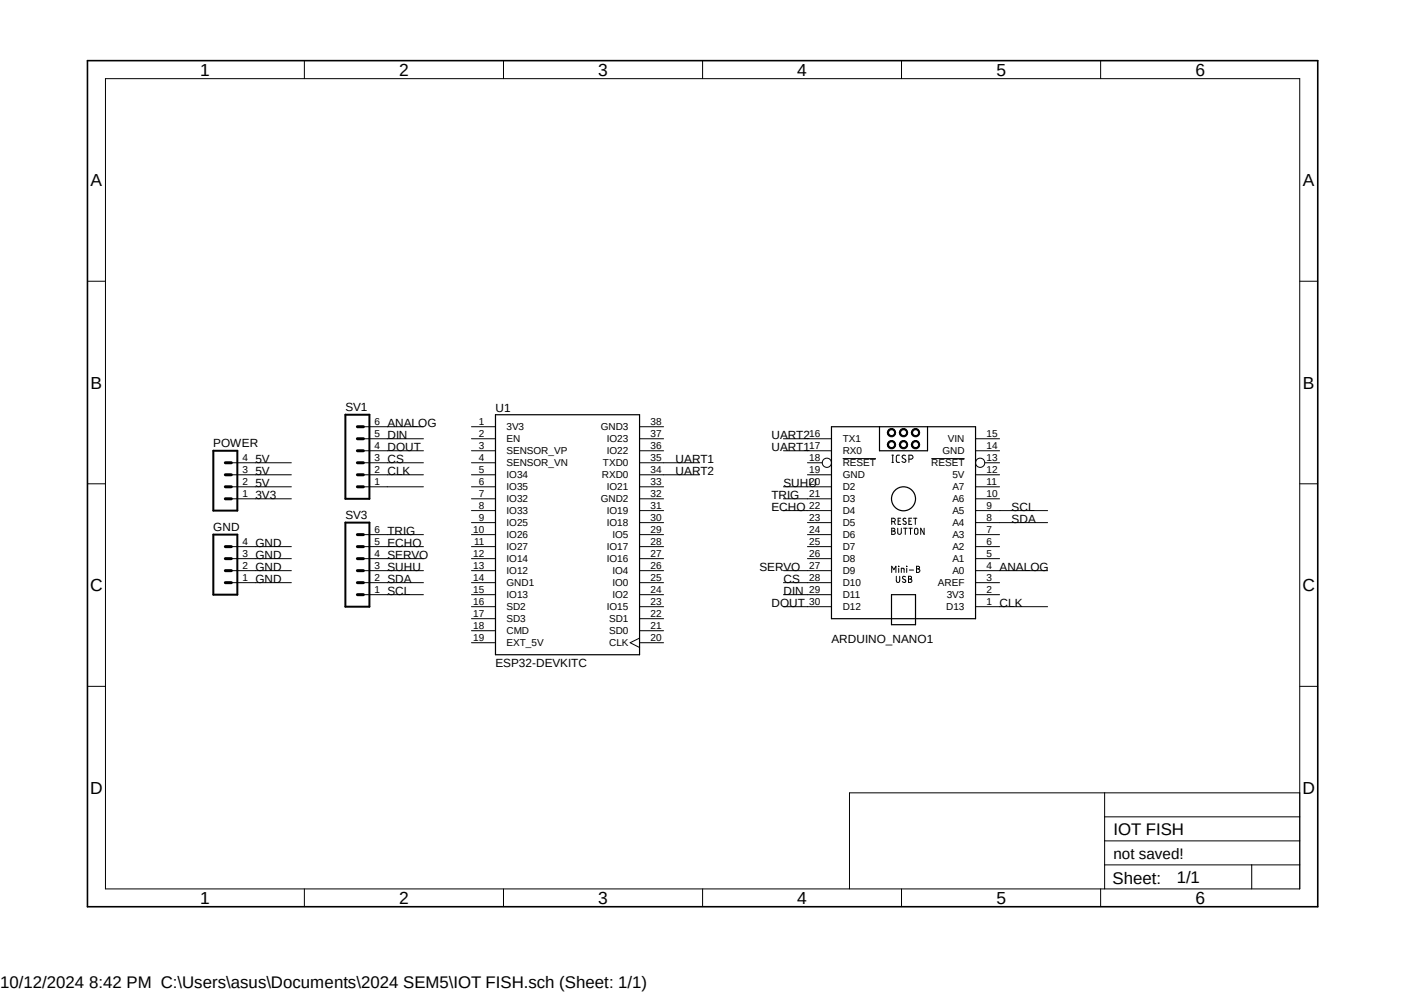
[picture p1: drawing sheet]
<?xml version="1.0" encoding="utf-8"?>
<!DOCTYPE eagle SYSTEM "eagle.dtd">
<eagle version="9.6.2">
<drawing>
<settings>
<setting alwaysvectorfont="no"/>
<setting verticaltext="up"/>
</settings>
<grid distance="0.1" unitdist="inch" unit="inch" style="lines" multiple="1" display="no" altdistance="0.01" altunitdist="inch" altunit="inch"/>
<schematic xreflabel="%F%N/%S.%C%R" xrefpart="/%S.%C%R">
<libraries>
<library name="ESP32-DEVKITC">
<symbols>
<symbol name="ESP32-DEVKITC">
<wire x1="-15.24" y1="25.4" x2="15.24" y2="25.4" width="0.254" layer="94"/>
<wire x1="15.24" y1="25.4" x2="15.24" y2="-25.4" width="0.254" layer="94"/>
<wire x1="15.24" y1="-25.4" x2="-15.24" y2="-25.4" width="0.254" layer="94"/>
<wire x1="-15.24" y1="-25.4" x2="-15.24" y2="25.4" width="0.254" layer="94"/>
<text x="-15.2572" y="26.0643" size="1.78" layer="95">&gt;NAME</text>
<text x="-15.2563" y="-27.9698" size="1.7799" layer="96">&gt;VALUE</text>
<pin name="3V3" x="-20.32" y="22.86" length="middle" direction="pwr"/>
<pin name="EN" x="-20.32" y="20.32" length="middle" direction="in"/>
<pin name="SENSOR_VP" x="-20.32" y="17.78" length="middle" direction="in"/>
<pin name="SENSOR_VN" x="-20.32" y="15.24" length="middle" direction="in"/>
<pin name="IO34" x="-20.32" y="12.7" length="middle"/>
<pin name="IO35" x="-20.32" y="10.16" length="middle"/>
<pin name="IO32" x="-20.32" y="7.62" length="middle"/>
<pin name="IO33" x="-20.32" y="5.08" length="middle"/>
<pin name="IO25" x="-20.32" y="2.54" length="middle"/>
<pin name="IO26" x="-20.32" y="0" length="middle"/>
<pin name="IO27" x="-20.32" y="-2.54" length="middle"/>
<pin name="IO14" x="-20.32" y="-5.08" length="middle"/>
<pin name="IO12" x="-20.32" y="-7.62" length="middle"/>
<pin name="GND1" x="-20.32" y="-10.16" length="middle" direction="pwr"/>
<pin name="IO13" x="-20.32" y="-12.7" length="middle"/>
<pin name="SD2" x="-20.32" y="-15.24" length="middle"/>
<pin name="SD3" x="-20.32" y="-17.78" length="middle"/>
<pin name="CMD" x="-20.32" y="-20.32" length="middle"/>
<pin name="EXT_5V" x="-20.32" y="-22.86" length="middle" direction="pwr"/>
<pin name="CLK" x="20.32" y="-22.86" length="middle" direction="in" function="clk" rot="R180"/>
<pin name="SD0" x="20.32" y="-20.32" length="middle" rot="R180"/>
<pin name="SD1" x="20.32" y="-17.78" length="middle" rot="R180"/>
<pin name="IO15" x="20.32" y="-15.24" length="middle" rot="R180"/>
<pin name="IO2" x="20.32" y="-12.7" length="middle" rot="R180"/>
<pin name="IO0" x="20.32" y="-10.16" length="middle" rot="R180"/>
<pin name="IO4" x="20.32" y="-7.62" length="middle" rot="R180"/>
<pin name="IO16" x="20.32" y="-5.08" length="middle" rot="R180"/>
<pin name="IO17" x="20.32" y="-2.54" length="middle" rot="R180"/>
<pin name="IO5" x="20.32" y="0" length="middle" rot="R180"/>
<pin name="IO18" x="20.32" y="2.54" length="middle" rot="R180"/>
<pin name="IO19" x="20.32" y="5.08" length="middle" rot="R180"/>
<pin name="GND2" x="20.32" y="7.62" length="middle" direction="pwr" rot="R180"/>
<pin name="IO21" x="20.32" y="10.16" length="middle" rot="R180"/>
<pin name="RXD0" x="20.32" y="12.7" length="middle" direction="in" rot="R180"/>
<pin name="TXD0" x="20.32" y="15.24" length="middle" direction="out" rot="R180"/>
<pin name="IO22" x="20.32" y="17.78" length="middle" rot="R180"/>
<pin name="IO23" x="20.32" y="20.32" length="middle" rot="R180"/>
<pin name="GND3" x="20.32" y="22.86" length="middle" direction="pwr" rot="R180"/>
</symbol>
</symbols>
<devicesets>
<deviceset name="ESP32-DEVKITC" prefix="U">
<gates>
<gate name="G$1" symbol="ESP32-DEVKITC" x="0" y="0"/>
</gates>
<devices>
<device name="" package="MODULE_ESP32-DEVKITC">
<connects>
<connect gate="G$1" pin="3V3" pad="1"/>
<connect gate="G$1" pin="CLK" pad="20"/>
<connect gate="G$1" pin="CMD" pad="18"/>
<connect gate="G$1" pin="EN" pad="2"/>
<connect gate="G$1" pin="EXT_5V" pad="19"/>
<connect gate="G$1" pin="GND1" pad="14"/>
<connect gate="G$1" pin="GND2" pad="32"/>
<connect gate="G$1" pin="GND3" pad="38"/>
<connect gate="G$1" pin="IO0" pad="25"/>
<connect gate="G$1" pin="IO12" pad="13"/>
<connect gate="G$1" pin="IO13" pad="15"/>
<connect gate="G$1" pin="IO14" pad="12"/>
<connect gate="G$1" pin="IO15" pad="23"/>
<connect gate="G$1" pin="IO16" pad="27"/>
<connect gate="G$1" pin="IO17" pad="28"/>
<connect gate="G$1" pin="IO18" pad="30"/>
<connect gate="G$1" pin="IO19" pad="31"/>
<connect gate="G$1" pin="IO2" pad="24"/>
<connect gate="G$1" pin="IO21" pad="33"/>
<connect gate="G$1" pin="IO22" pad="36"/>
<connect gate="G$1" pin="IO23" pad="37"/>
<connect gate="G$1" pin="IO25" pad="9"/>
<connect gate="G$1" pin="IO26" pad="10"/>
<connect gate="G$1" pin="IO27" pad="11"/>
<connect gate="G$1" pin="IO32" pad="7"/>
<connect gate="G$1" pin="IO33" pad="8"/>
<connect gate="G$1" pin="IO34" pad="5"/>
<connect gate="G$1" pin="IO35" pad="6"/>
<connect gate="G$1" pin="IO4" pad="26"/>
<connect gate="G$1" pin="IO5" pad="29"/>
<connect gate="G$1" pin="RXD0" pad="34"/>
<connect gate="G$1" pin="SD0" pad="21"/>
<connect gate="G$1" pin="SD1" pad="22"/>
<connect gate="G$1" pin="SD2" pad="16"/>
<connect gate="G$1" pin="SD3" pad="17"/>
<connect gate="G$1" pin="SENSOR_VN" pad="4"/>
<connect gate="G$1" pin="SENSOR_VP" pad="3"/>
<connect gate="G$1" pin="TXD0" pad="35"/>
</connects>
<technologies>
<technology name="">
<attribute name="AVAILABILITY" value="In Stock"/>
<attribute name="CHECK_PRICES" value="https://www.snapeda.com/parts/ESP32-DEVKITC/Olimex+LTD/view-part/?ref=eda"/>
<attribute name="DESCRIPTION" value=" ESP32-WROOM32 - Transceiver; 802.11 b/g/n (Wi-Fi, WiFi, WLAN), Bluetooth® Smart 4.x Low Energy (BLE) 2.4GHz Evaluation Board "/>
<attribute name="MF" value="Olimex LTD"/>
<attribute name="MP" value="ESP32-DEVKITC"/>
<attribute name="PACKAGE" value="None"/>
<attribute name="PRICE" value="None"/>
<attribute name="SNAPEDA_LINK" value="https://www.snapeda.com/parts/ESP32-DEVKITC/Olimex+LTD/view-part/?ref=snap"/>
</technology>
</technologies>
</device>
</devices>
</deviceset>
</devicesets>
</library>
<library name="ArduinoNanoV30">
<symbols>
<symbol name="ARDUINO_NANO">
<wire x1="-15.24" y1="-25.4" x2="-15.24" y2="15.24" width="0.254" layer="94"/>
<wire x1="-15.24" y1="15.24" x2="-5.08" y2="15.24" width="0.254" layer="94"/>
<wire x1="-5.08" y1="15.24" x2="5.08" y2="15.24" width="0.254" layer="94"/>
<wire x1="5.08" y1="15.24" x2="15.24" y2="15.24" width="0.254" layer="94"/>
<wire x1="15.24" y1="15.24" x2="15.24" y2="-25.4" width="0.254" layer="94"/>
<wire x1="15.24" y1="-25.4" x2="-15.24" y2="-25.4" width="0.254" layer="94"/>
<pin name="TX1" x="-20.32" y="12.7" length="middle"/>
<pin name="RX0" x="-20.32" y="10.16" length="middle"/>
<pin name="!RESET@1" x="-20.32" y="7.62" length="middle" direction="in" function="dot"/>
<pin name="GND@1" x="-20.32" y="5.08" length="middle" direction="pwr"/>
<pin name="D2" x="-20.32" y="2.54" length="middle"/>
<pin name="D3" x="-20.32" y="0" length="middle"/>
<pin name="D4" x="-20.32" y="-2.54" length="middle"/>
<pin name="D5" x="-20.32" y="-5.08" length="middle"/>
<pin name="D6" x="-20.32" y="-7.62" length="middle"/>
<pin name="D7" x="-20.32" y="-10.16" length="middle"/>
<pin name="D8" x="-20.32" y="-12.7" length="middle"/>
<pin name="D9" x="-20.32" y="-15.24" length="middle"/>
<pin name="D10" x="-20.32" y="-17.78" length="middle"/>
<pin name="D11" x="-20.32" y="-20.32" length="middle"/>
<pin name="D12" x="-20.32" y="-22.86" length="middle"/>
<pin name="D13" x="20.32" y="-22.86" length="middle" rot="R180"/>
<pin name="3V3" x="20.32" y="-20.32" length="middle" direction="out" rot="R180"/>
<pin name="AREF" x="20.32" y="-17.78" length="middle" direction="in" rot="R180"/>
<pin name="A0" x="20.32" y="-15.24" length="middle" rot="R180"/>
<pin name="A1" x="20.32" y="-12.7" length="middle" rot="R180"/>
<pin name="A2" x="20.32" y="-10.16" length="middle" rot="R180"/>
<pin name="A3" x="20.32" y="-7.62" length="middle" rot="R180"/>
<pin name="A4" x="20.32" y="-5.08" length="middle" rot="R180"/>
<pin name="A5" x="20.32" y="-2.54" length="middle" rot="R180"/>
<pin name="A6" x="20.32" y="0" length="middle" rot="R180"/>
<pin name="A7" x="20.32" y="2.54" length="middle" rot="R180"/>
<pin name="5V" x="20.32" y="5.08" length="middle" direction="pwr" rot="R180"/>
<pin name="!RESET@2" x="20.32" y="7.62" length="middle" direction="in" function="dot" rot="R180"/>
<pin name="GND@2" x="20.32" y="10.16" length="middle" direction="pwr" rot="R180"/>
<pin name="VIN" x="20.32" y="12.7" length="middle" direction="pwr" rot="R180"/>
<wire x1="2.54" y1="-20.32" x2="-2.54" y2="-20.32" width="0.254" layer="94"/>
<wire x1="-2.54" y1="-20.32" x2="-2.54" y2="-26.67" width="0.254" layer="94"/>
<wire x1="-2.54" y1="-26.67" x2="2.54" y2="-26.67" width="0.254" layer="94"/>
<wire x1="2.54" y1="-26.67" x2="2.54" y2="-20.32" width="0.254" layer="94"/>
<text x="-2.54" y="-17.78" size="1.4224" layer="94" font="vector">Mini-B
 USB</text>
<circle x="0" y="0" radius="2.54" width="0.254" layer="94"/>
<text x="-2.54" y="-7.62" size="1.4224" layer="94" font="vector">RESET
BUTTON</text>
<text x="-15.24" y="-30.48" size="1.778" layer="95">&gt;NAME</text>
<text x="-15.24" y="-33.02" size="1.778" layer="96">&gt;VALUE</text>
<wire x1="-5.08" y1="15.24" x2="-5.08" y2="10.16" width="0.254" layer="94"/>
<wire x1="-5.08" y1="10.16" x2="5.08" y2="10.16" width="0.254" layer="94"/>
<wire x1="5.08" y1="10.16" x2="5.08" y2="15.24" width="0.254" layer="94"/>
<text x="-2.54" y="7.62" size="1.6764" layer="94" font="vector">ICSP</text>
<circle x="-2.54" y="11.43" radius="0.762" width="0.254" layer="94"/>
<circle x="0" y="13.97" radius="0.762" width="0.254" layer="94"/>
<circle x="2.54" y="13.97" radius="0.762" width="0.254" layer="94"/>
<circle x="-2.54" y="13.97" radius="0.762" width="0.254" layer="94"/>
<circle x="2.54" y="11.43" radius="0.762" width="0.254" layer="94"/>
<circle x="0" y="11.43" radius="0.762" width="0.254" layer="94"/>
</symbol>
</symbols>
<devicesets>
<deviceset name="ARDUINO_NANO" prefix="ARDUINO_NANO" uservalue="yes">
<gates>
<gate name="G$1" symbol="ARDUINO_NANO" x="0" y="0"/>
</gates>
<devices>
<device name="" package="ARDUINO_NANO">
<connects>
<connect gate="G$1" pin="!RESET@1" pad="18"/>
<connect gate="G$1" pin="!RESET@2" pad="13"/>
<connect gate="G$1" pin="3V3" pad="2"/>
<connect gate="G$1" pin="5V" pad="12"/>
<connect gate="G$1" pin="A0" pad="4"/>
<connect gate="G$1" pin="A1" pad="5"/>
<connect gate="G$1" pin="A2" pad="6"/>
<connect gate="G$1" pin="A3" pad="7"/>
<connect gate="G$1" pin="A4" pad="8"/>
<connect gate="G$1" pin="A5" pad="9"/>
<connect gate="G$1" pin="A6" pad="10"/>
<connect gate="G$1" pin="A7" pad="11"/>
<connect gate="G$1" pin="AREF" pad="3"/>
<connect gate="G$1" pin="D10" pad="28"/>
<connect gate="G$1" pin="D11" pad="29"/>
<connect gate="G$1" pin="D12" pad="30"/>
<connect gate="G$1" pin="D13" pad="1"/>
<connect gate="G$1" pin="D2" pad="20"/>
<connect gate="G$1" pin="D3" pad="21"/>
<connect gate="G$1" pin="D4" pad="22"/>
<connect gate="G$1" pin="D5" pad="23"/>
<connect gate="G$1" pin="D6" pad="24"/>
<connect gate="G$1" pin="D7" pad="25"/>
<connect gate="G$1" pin="D8" pad="26"/>
<connect gate="G$1" pin="D9" pad="27"/>
<connect gate="G$1" pin="GND@1" pad="19"/>
<connect gate="G$1" pin="GND@2" pad="14"/>
<connect gate="G$1" pin="RX0" pad="17"/>
<connect gate="G$1" pin="TX1" pad="16"/>
<connect gate="G$1" pin="VIN" pad="15"/>
</connects>
<technologies>
<technology name=""/>
</technologies>
</device>
</devices>
</deviceset>
</devicesets>
</library>
<library name="con-lstb">
<symbols>
<symbol name="MA04-1">
<wire x1="3.81" y1="-7.62" x2="-1.27" y2="-7.62" width="0.4064" layer="94"/>
<wire x1="1.27" y1="0" x2="2.54" y2="0" width="0.6096" layer="94"/>
<wire x1="1.27" y1="-2.54" x2="2.54" y2="-2.54" width="0.6096" layer="94"/>
<wire x1="1.27" y1="-5.08" x2="2.54" y2="-5.08" width="0.6096" layer="94"/>
<wire x1="-1.27" y1="5.08" x2="-1.27" y2="-7.62" width="0.4064" layer="94"/>
<wire x1="3.81" y1="-7.62" x2="3.81" y2="5.08" width="0.4064" layer="94"/>
<wire x1="-1.27" y1="5.08" x2="3.81" y2="5.08" width="0.4064" layer="94"/>
<wire x1="1.27" y1="2.54" x2="2.54" y2="2.54" width="0.6096" layer="94"/>
<text x="-1.27" y="-10.16" size="1.778" layer="96">&gt;VALUE</text>
<text x="-1.27" y="5.842" size="1.778" layer="95">&gt;NAME</text>
<pin name="1" x="7.62" y="-5.08" visible="pad" length="middle" direction="pas" swaplevel="1" rot="R180"/>
<pin name="2" x="7.62" y="-2.54" visible="pad" length="middle" direction="pas" swaplevel="1" rot="R180"/>
<pin name="3" x="7.62" y="0" visible="pad" length="middle" direction="pas" swaplevel="1" rot="R180"/>
<pin name="4" x="7.62" y="2.54" visible="pad" length="middle" direction="pas" swaplevel="1" rot="R180"/>
</symbol>
<symbol name="MA06-1">
<wire x1="3.81" y1="-10.16" x2="-1.27" y2="-10.16" width="0.4064" layer="94"/>
<wire x1="1.27" y1="-2.54" x2="2.54" y2="-2.54" width="0.6096" layer="94"/>
<wire x1="1.27" y1="-5.08" x2="2.54" y2="-5.08" width="0.6096" layer="94"/>
<wire x1="1.27" y1="-7.62" x2="2.54" y2="-7.62" width="0.6096" layer="94"/>
<wire x1="1.27" y1="2.54" x2="2.54" y2="2.54" width="0.6096" layer="94"/>
<wire x1="1.27" y1="0" x2="2.54" y2="0" width="0.6096" layer="94"/>
<wire x1="1.27" y1="5.08" x2="2.54" y2="5.08" width="0.6096" layer="94"/>
<wire x1="-1.27" y1="7.62" x2="-1.27" y2="-10.16" width="0.4064" layer="94"/>
<wire x1="3.81" y1="-10.16" x2="3.81" y2="7.62" width="0.4064" layer="94"/>
<wire x1="-1.27" y1="7.62" x2="3.81" y2="7.62" width="0.4064" layer="94"/>
<text x="-1.27" y="-12.7" size="1.778" layer="96">&gt;VALUE</text>
<text x="-1.27" y="8.382" size="1.778" layer="95">&gt;NAME</text>
<pin name="1" x="7.62" y="-7.62" visible="pad" length="middle" direction="pas" swaplevel="1" rot="R180"/>
<pin name="2" x="7.62" y="-5.08" visible="pad" length="middle" direction="pas" swaplevel="1" rot="R180"/>
<pin name="3" x="7.62" y="-2.54" visible="pad" length="middle" direction="pas" swaplevel="1" rot="R180"/>
<pin name="4" x="7.62" y="0" visible="pad" length="middle" direction="pas" swaplevel="1" rot="R180"/>
<pin name="5" x="7.62" y="2.54" visible="pad" length="middle" direction="pas" swaplevel="1" rot="R180"/>
<pin name="6" x="7.62" y="5.08" visible="pad" length="middle" direction="pas" swaplevel="1" rot="R180"/>
</symbol>
</symbols>
<devicesets>
<deviceset name="MA04-1" prefix="SV" uservalue="yes">
<gates>
<gate name="1" symbol="MA04-1" x="0" y="0"/>
</gates>
<devices>
<device name="" package="MA04-1">
<connects>
<connect gate="1" pin="1" pad="1"/>
<connect gate="1" pin="2" pad="2"/>
<connect gate="1" pin="3" pad="3"/>
<connect gate="1" pin="4" pad="4"/>
</connects>
<package3dinstances>
<package3dinstance package3d_urn="urn:adsk.eagle:package:8337/1"/>
</package3dinstances>
<technologies>
<technology name="">
<attribute name="MF" value="" constant="no"/>
<attribute name="MPN" value="" constant="no"/>
<attribute name="OC_FARNELL" value="unknown" constant="no"/>
<attribute name="OC_NEWARK" value="unknown" constant="no"/>
<attribute name="POPULARITY" value="41" constant="no"/>
</technology>
</technologies>
</device>
</devices>
</deviceset>
<deviceset name="MA06-1" prefix="SV" uservalue="yes">
<gates>
<gate name="1" symbol="MA06-1" x="0" y="0"/>
</gates>
<devices>
<device name="" package="MA06-1">
<connects>
<connect gate="1" pin="1" pad="1"/>
<connect gate="1" pin="2" pad="2"/>
<connect gate="1" pin="3" pad="3"/>
<connect gate="1" pin="4" pad="4"/>
<connect gate="1" pin="5" pad="5"/>
<connect gate="1" pin="6" pad="6"/>
</connects>
<package3dinstances>
<package3dinstance package3d_urn="urn:adsk.eagle:package:8340/1"/>
</package3dinstances>
<technologies>
<technology name="">
<attribute name="MF" value="" constant="no"/>
<attribute name="MPN" value="" constant="no"/>
<attribute name="OC_FARNELL" value="unknown" constant="no"/>
<attribute name="OC_NEWARK" value="unknown" constant="no"/>
<attribute name="POPULARITY" value="28" constant="no"/>
</technology>
</technologies>
</device>
</devices>
</deviceset>
</devicesets>
</library>
<library name="frames">
<symbols>
<symbol name="A4L-LOC">
<wire x1="256.54" y1="3.81" x2="256.54" y2="8.89" width="0.1016" layer="94"/>
<wire x1="256.54" y1="8.89" x2="256.54" y2="13.97" width="0.1016" layer="94"/>
<wire x1="256.54" y1="13.97" x2="256.54" y2="19.05" width="0.1016" layer="94"/>
<wire x1="256.54" y1="19.05" x2="256.54" y2="24.13" width="0.1016" layer="94"/>
<wire x1="161.29" y1="3.81" x2="161.29" y2="24.13" width="0.1016" layer="94"/>
<wire x1="161.29" y1="24.13" x2="215.265" y2="24.13" width="0.1016" layer="94"/>
<wire x1="215.265" y1="24.13" x2="256.54" y2="24.13" width="0.1016" layer="94"/>
<wire x1="246.38" y1="3.81" x2="246.38" y2="8.89" width="0.1016" layer="94"/>
<wire x1="246.38" y1="8.89" x2="256.54" y2="8.89" width="0.1016" layer="94"/>
<wire x1="246.38" y1="8.89" x2="215.265" y2="8.89" width="0.1016" layer="94"/>
<wire x1="215.265" y1="8.89" x2="215.265" y2="3.81" width="0.1016" layer="94"/>
<wire x1="215.265" y1="8.89" x2="215.265" y2="13.97" width="0.1016" layer="94"/>
<wire x1="215.265" y1="13.97" x2="256.54" y2="13.97" width="0.1016" layer="94"/>
<wire x1="215.265" y1="13.97" x2="215.265" y2="19.05" width="0.1016" layer="94"/>
<wire x1="215.265" y1="19.05" x2="256.54" y2="19.05" width="0.1016" layer="94"/>
<wire x1="215.265" y1="19.05" x2="215.265" y2="24.13" width="0.1016" layer="94"/>
<text x="217.17" y="15.24" size="2.54" layer="94">&gt;DRAWING_NAME</text>
<text x="217.17" y="10.16" size="2.286" layer="94">&gt;LAST_DATE_TIME</text>
<text x="230.505" y="5.08" size="2.54" layer="94">&gt;SHEET</text>
<text x="216.916" y="4.953" size="2.54" layer="94">Sheet:</text>
<frame x1="0" y1="0" x2="260.35" y2="179.07" columns="6" rows="4" layer="94"/>
</symbol>
</symbols>
<devicesets>
<deviceset name="A4L-LOC" prefix="FRAME" uservalue="yes">
<gates>
<gate name="G$1" symbol="A4L-LOC" x="0" y="0"/>
</gates>
<devices>
<device name="">
<technologies>
<technology name=""/>
</technologies>
</device>
</devices>
</deviceset>
</devicesets>
</library>
</libraries>
<attributes>
</attributes>
<variantdefs>
</variantdefs>
<classes>
<class number="0" name="default" width="0" drill="0">
</class>
</classes>
<parts>
<part name="U1" library="ESP32-DEVKITC" deviceset="ESP32-DEVKITC" device=""/>
<part name="ARDUINO_NANO1" library="ArduinoNanoV30" deviceset="ARDUINO_NANO" device=""/>
<part name="POWER" library="con-lstb" deviceset="MA04-1" device="" package3d_urn="urn:adsk.eagle:package:8337/1"/>
<part name="GND" library="con-lstb" deviceset="MA04-1" device="" package3d_urn="urn:adsk.eagle:package:8337/1"/>
<part name="SV1" library="con-lstb" deviceset="MA06-1" device="" package3d_urn="urn:adsk.eagle:package:8340/1"/>
<part name="SV3" library="con-lstb" deviceset="MA06-1" device="" package3d_urn="urn:adsk.eagle:package:8340/1"/>
<part name="FRAME1" library="frames" deviceset="A4L-LOC" device=""/>
</parts>
<sheets>
<sheet>
<plain>
</plain>
<instances>
<instance part="U1" gate="G$1" x="27.94" y="35.56" smashed="yes">
<attribute name="NAME" x="12.6828" y="61.6243" size="1.78" layer="95"/>
<attribute name="VALUE" x="12.6837" y="7.5902" size="1.7799" layer="96"/>
</instance>
<instance part="ARDUINO_NANO1" gate="G$1" x="99.06" y="43.18" smashed="yes">
<attribute name="NAME" x="83.82" y="12.7" size="1.778" layer="95"/>
<attribute name="VALUE" x="83.82" y="10.16" size="1.778" layer="96"/>
</instance>
<instance part="POWER" gate="1" x="-45.72" y="48.26" smashed="yes">
<attribute name="VALUE" x="-46.99" y="38.1" size="1.778" layer="96"/>
<attribute name="NAME" x="-46.99" y="54.102" size="1.778" layer="95"/>
</instance>
<instance part="GND" gate="1" x="-45.72" y="30.48" smashed="yes">
<attribute name="VALUE" x="-46.99" y="20.32" size="1.778" layer="96"/>
<attribute name="NAME" x="-46.99" y="36.322" size="1.778" layer="95"/>
</instance>
<instance part="SV1" gate="1" x="-17.78" y="53.34" smashed="yes">
<attribute name="VALUE" x="-19.05" y="40.64" size="1.778" layer="96"/>
<attribute name="NAME" x="-19.05" y="61.722" size="1.778" layer="95"/>
</instance>
<instance part="SV3" gate="1" x="-17.78" y="30.48" smashed="yes">
<attribute name="VALUE" x="-19.05" y="17.78" size="1.778" layer="96"/>
<attribute name="NAME" x="-19.05" y="38.862" size="1.778" layer="95"/>
</instance>
<instance part="FRAME1" gate="G$1" x="-73.66" y="-43.18" smashed="yes">
<attribute name="DRAWING_NAME" x="143.51" y="-27.94" size="2.54" layer="94"/>
<attribute name="LAST_DATE_TIME" x="143.51" y="-33.02" size="2.286" layer="94"/>
<attribute name="SHEET" x="156.845" y="-38.1" size="2.54" layer="94"/>
</instance>
</instances>
<busses>
</busses>
<nets>
<net name="UART1" class="0">
<segment>
<pinref part="U1" gate="G$1" pin="TXD0"/>
<wire x1="48.26" y1="50.8" x2="55.88" y2="50.8" width="0.1524" layer="91"/>
<label x="50.8" y="50.8" size="1.778" layer="95"/>
</segment>
<segment>
<pinref part="ARDUINO_NANO1" gate="G$1" pin="RX0"/>
<wire x1="78.74" y1="53.34" x2="73.66" y2="53.34" width="0.1524" layer="91"/>
<label x="71.12" y="53.34" size="1.778" layer="95"/>
</segment>
</net>
<net name="UART2" class="0">
<segment>
<pinref part="U1" gate="G$1" pin="RXD0"/>
<wire x1="48.26" y1="48.26" x2="55.88" y2="48.26" width="0.1524" layer="91"/>
<label x="50.8" y="48.26" size="1.778" layer="95"/>
</segment>
<segment>
<pinref part="ARDUINO_NANO1" gate="G$1" pin="TX1"/>
<wire x1="78.74" y1="55.88" x2="73.66" y2="55.88" width="0.1524" layer="91"/>
<label x="71.12" y="55.88" size="1.778" layer="95"/>
</segment>
</net>
<net name="5V" class="0">
<segment>
<pinref part="POWER" gate="1" pin="4"/>
<wire x1="-38.1" y1="50.8" x2="-30.48" y2="50.8" width="0.1524" layer="91"/>
<label x="-38.1" y="50.8" size="1.778" layer="95"/>
</segment>
<segment>
<pinref part="POWER" gate="1" pin="3"/>
<wire x1="-38.1" y1="48.26" x2="-30.48" y2="48.26" width="0.1524" layer="91"/>
<label x="-38.1" y="48.26" size="1.778" layer="95"/>
</segment>
<segment>
<pinref part="POWER" gate="1" pin="2"/>
<wire x1="-38.1" y1="45.72" x2="-30.48" y2="45.72" width="0.1524" layer="91"/>
<label x="-38.1" y="45.72" size="1.778" layer="95"/>
</segment>
</net>
<net name="3V3" class="0">
<segment>
<pinref part="POWER" gate="1" pin="1"/>
<wire x1="-38.1" y1="43.18" x2="-30.48" y2="43.18" width="0.1524" layer="91"/>
<label x="-38.1" y="43.18" size="1.778" layer="95"/>
</segment>
</net>
<net name="GND" class="0">
<segment>
<pinref part="GND" gate="1" pin="4"/>
<wire x1="-38.1" y1="33.02" x2="-30.48" y2="33.02" width="0.1524" layer="91"/>
<label x="-38.1" y="33.02" size="1.778" layer="95"/>
</segment>
<segment>
<pinref part="GND" gate="1" pin="3"/>
<wire x1="-38.1" y1="30.48" x2="-30.48" y2="30.48" width="0.1524" layer="91"/>
<label x="-38.1" y="30.48" size="1.778" layer="95"/>
</segment>
<segment>
<pinref part="GND" gate="1" pin="2"/>
<wire x1="-38.1" y1="27.94" x2="-30.48" y2="27.94" width="0.1524" layer="91"/>
<label x="-38.1" y="27.94" size="1.778" layer="95"/>
</segment>
<segment>
<pinref part="GND" gate="1" pin="1"/>
<wire x1="-38.1" y1="25.4" x2="-30.48" y2="25.4" width="0.1524" layer="91"/>
<label x="-38.1" y="25.4" size="1.778" layer="95"/>
</segment>
</net>
<net name="SUHU" class="0">
<segment>
<pinref part="ARDUINO_NANO1" gate="G$1" pin="D2"/>
<wire x1="78.74" y1="45.72" x2="73.66" y2="45.72" width="0.1524" layer="91"/>
<label x="73.66" y="45.72" size="1.778" layer="95"/>
</segment>
<segment>
<pinref part="SV3" gate="1" pin="3"/>
<wire x1="-10.16" y1="27.94" x2="-2.54" y2="27.94" width="0.1524" layer="91"/>
<label x="-10.16" y="27.94" size="1.778" layer="95"/>
</segment>
</net>
<net name="SCL" class="0">
<segment>
<pinref part="ARDUINO_NANO1" gate="G$1" pin="A5"/>
<wire x1="119.38" y1="40.64" x2="129.54" y2="40.64" width="0.1524" layer="91"/>
<label x="121.92" y="40.64" size="1.778" layer="95"/>
</segment>
<segment>
<pinref part="SV3" gate="1" pin="1"/>
<wire x1="-10.16" y1="22.86" x2="-2.54" y2="22.86" width="0.1524" layer="91"/>
<label x="-10.16" y="22.86" size="1.778" layer="95"/>
</segment>
</net>
<net name="SDA" class="0">
<segment>
<pinref part="ARDUINO_NANO1" gate="G$1" pin="A4"/>
<wire x1="119.38" y1="38.1" x2="129.54" y2="38.1" width="0.1524" layer="91"/>
<label x="121.92" y="38.1" size="1.778" layer="95"/>
</segment>
<segment>
<pinref part="SV3" gate="1" pin="2"/>
<wire x1="-10.16" y1="25.4" x2="-2.54" y2="25.4" width="0.1524" layer="91"/>
<label x="-10.16" y="25.4" size="1.778" layer="95"/>
</segment>
</net>
<net name="TRIG" class="0">
<segment>
<pinref part="ARDUINO_NANO1" gate="G$1" pin="D3"/>
<wire x1="78.74" y1="43.18" x2="73.66" y2="43.18" width="0.1524" layer="91"/>
<label x="71.12" y="43.18" size="1.778" layer="95"/>
</segment>
<segment>
<pinref part="SV3" gate="1" pin="6"/>
<wire x1="-10.16" y1="35.56" x2="-2.54" y2="35.56" width="0.1524" layer="91"/>
<label x="-10.16" y="35.56" size="1.778" layer="95"/>
</segment>
</net>
<net name="ECHO" class="0">
<segment>
<pinref part="ARDUINO_NANO1" gate="G$1" pin="D4"/>
<wire x1="78.74" y1="40.64" x2="73.66" y2="40.64" width="0.1524" layer="91"/>
<label x="71.12" y="40.64" size="1.778" layer="95"/>
</segment>
<segment>
<pinref part="SV3" gate="1" pin="5"/>
<wire x1="-10.16" y1="33.02" x2="-2.54" y2="33.02" width="0.1524" layer="91"/>
<label x="-10.16" y="33.02" size="1.778" layer="95"/>
</segment>
</net>
<net name="ANALOG" class="0">
<segment>
<pinref part="ARDUINO_NANO1" gate="G$1" pin="A0"/>
<wire x1="119.38" y1="27.94" x2="129.54" y2="27.94" width="0.1524" layer="91"/>
<label x="119.38" y="27.94" size="1.778" layer="95"/>
</segment>
<segment>
<pinref part="SV1" gate="1" pin="6"/>
<wire x1="-10.16" y1="58.42" x2="-2.54" y2="58.42" width="0.1524" layer="91"/>
<label x="-10.16" y="58.42" size="1.778" layer="95"/>
</segment>
</net>
<net name="SERVO" class="0">
<segment>
<pinref part="ARDUINO_NANO1" gate="G$1" pin="D9"/>
<wire x1="78.74" y1="27.94" x2="73.66" y2="27.94" width="0.1524" layer="91"/>
<label x="68.58" y="27.94" size="1.778" layer="95"/>
</segment>
<segment>
<pinref part="SV3" gate="1" pin="4"/>
<wire x1="-10.16" y1="30.48" x2="-2.54" y2="30.48" width="0.1524" layer="91"/>
<label x="-10.16" y="30.48" size="1.778" layer="95"/>
</segment>
</net>
<net name="CS" class="0">
<segment>
<pinref part="ARDUINO_NANO1" gate="G$1" pin="D10"/>
<wire x1="78.74" y1="25.4" x2="73.66" y2="25.4" width="0.1524" layer="91"/>
<label x="73.66" y="25.4" size="1.778" layer="95"/>
</segment>
<segment>
<pinref part="SV1" gate="1" pin="3"/>
<wire x1="-10.16" y1="50.8" x2="-2.54" y2="50.8" width="0.1524" layer="91"/>
<label x="-10.16" y="50.8" size="1.778" layer="95"/>
</segment>
</net>
<net name="DIN" class="0">
<segment>
<pinref part="ARDUINO_NANO1" gate="G$1" pin="D11"/>
<wire x1="78.74" y1="22.86" x2="73.66" y2="22.86" width="0.1524" layer="91"/>
<label x="73.66" y="22.86" size="1.778" layer="95"/>
</segment>
<segment>
<pinref part="SV1" gate="1" pin="5"/>
<wire x1="-10.16" y1="55.88" x2="-2.54" y2="55.88" width="0.1524" layer="91"/>
<label x="-10.16" y="55.88" size="1.778" layer="95"/>
</segment>
</net>
<net name="DOUT" class="0">
<segment>
<pinref part="ARDUINO_NANO1" gate="G$1" pin="D12"/>
<wire x1="78.74" y1="20.32" x2="73.66" y2="20.32" width="0.1524" layer="91"/>
<label x="71.12" y="20.32" size="1.778" layer="95"/>
</segment>
<segment>
<pinref part="SV1" gate="1" pin="4"/>
<wire x1="-10.16" y1="53.34" x2="-2.54" y2="53.34" width="0.1524" layer="91"/>
<label x="-10.16" y="53.34" size="1.778" layer="95"/>
</segment>
</net>
<net name="CLK" class="0">
<segment>
<pinref part="ARDUINO_NANO1" gate="G$1" pin="D13"/>
<wire x1="119.38" y1="20.32" x2="129.54" y2="20.32" width="0.1524" layer="91"/>
<label x="119.38" y="20.32" size="1.778" layer="95"/>
</segment>
<segment>
<pinref part="SV1" gate="1" pin="2"/>
<wire x1="-10.16" y1="48.26" x2="-2.54" y2="48.26" width="0.1524" layer="91"/>
<label x="-10.16" y="48.26" size="1.778" layer="95"/>
</segment>
</net>
<net name="N$6" class="0">
<segment>
<pinref part="SV1" gate="1" pin="1"/>
<wire x1="-10.16" y1="45.72" x2="-2.54" y2="45.72" width="0.1524" layer="91"/>
</segment>
</net>
</nets>
</sheet>
</sheets>
</schematic>
</drawing>
<compatibility>
<note version="6.3" minversion="6.2.2" severity="warning">
Since Version 6.2.2 text objects can contain more than one line,
which will not be processed correctly with this version.
</note>
<note version="8.2" severity="warning">
Since Version 8.2, EAGLE supports online libraries. The ids
of those online libraries will not be understood (or retained)
with this version.
</note>
<note version="8.3" severity="warning">
Since Version 8.3, EAGLE supports URNs for individual library
assets (packages, symbols, and devices). The URNs of those assets
will not be understood (or retained) with this version.
</note>
<note version="8.3" severity="warning">
Since Version 8.3, EAGLE supports the association of 3D packages
with devices in libraries, schematics, and board files. Those 3D
packages will not be understood (or retained) with this version.
</note>
</compatibility>
</eagle>
